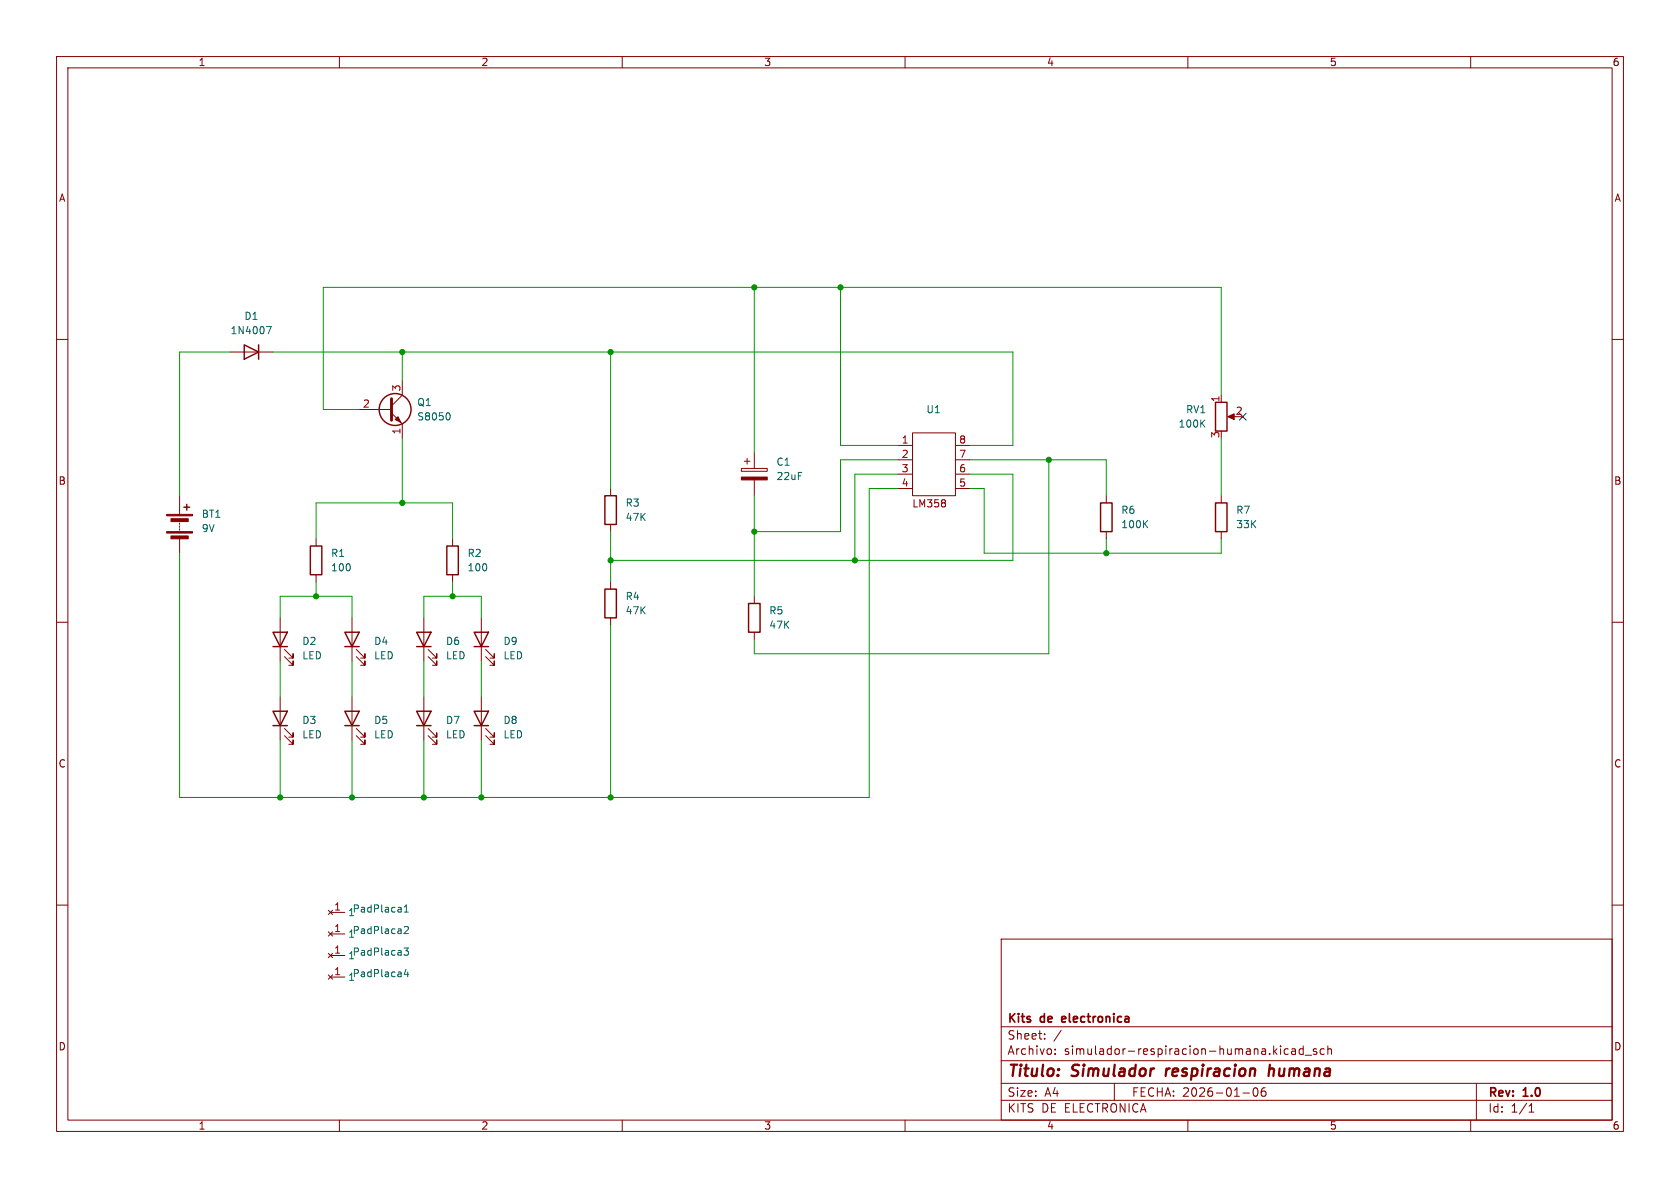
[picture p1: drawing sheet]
<svg xmlns="http://www.w3.org/2000/svg" width="297mm" height="210mm" viewBox="0 0 297 210" stroke-linecap="round" stroke-linejoin="round" font-family="sans-serif">
<g fill="none" stroke="#840000" stroke-width=".18">
<path d="M10 10h277v190h-277zM12 12h273v186h-273zM60 10v2M110 10v2M160 10v2M210 10v2M260 10v2M10 60h2M40.6 62.2h7.7M63.5 72.4h5.7M69.2 73l1.9 1.9v2.6M71.1 67.3v2.6l-1.9 1.9"/>
<path d="M158.7 78.7h2.6M161.3 76.5h7.6v11.1h-7.6zM168.9 78.7h2.5M215.9 69.9v1.2M217.4 73.7h1M285 60h2M31.7 87.6v3.3M31.7 92.5v.2M31.7 93v.2M31.7 93.5v.2M31.7 95.3v2.5M55.9 95.3v1.2"/>
<path d="M80 95.3v1.2M107.9 86.4v1.2M107.9 92.7v1.3M131.1 82.8h4.5v.5h-4.5zM131.6 81.5h1M132.1 81v1M133.3 80v2.8M133.3 84.8v2.8M158.7 81.3h2.6M158.7 83.8h2.6M158.7 86.4h2.6M167.1 88.5v.3"/>
<path d="M167.1 89v.5M168.9 81.3h2.5M168.9 83.8h2.5M168.9 86.4h2.5M195.6 87.6v1.3M195.6 94v1.3M215.9 87.6v1.3M215.9 94v1.3M10 110h2M49.5 109.2v7.6M50.3 116.1l1.5 1.5v-.8v.8h-.7M50.3 114.8l1.5 1.5v-.7v.7h-.7"/>
<path d="M55.9 101.6v1.3M62.2 109.2v7.6M63 116.1l1.5 1.5v-.8v.8h-.7M63 114.8l1.5 1.5v-.7v.7h-.7M74.9 109.2v7.6M75.7 116.1l1.5 1.5v-.8v.8h-.7M75.7 114.8l1.5 1.5v-.7v.7h-.7M80 101.6v1.3M85.1 109.2v7.6M85.9 116.1l1.5 1.5v-.8v.8h-.8M85.9 114.8l1.5 1.5v-.7v.7h-.8M107.9 102.9v1.2"/>
<path d="M107.9 109.2v1.3M133.3 105.4v1.3M133.3 111.8v1.2M285 110h2M49.5 123.2v7.6M50.3 130l1.5 1.6v-.8v.8h-.7M50.3 128.8l1.5 1.5v-.8v.8h-.7M62.2 123.2v7.6M63 130l1.5 1.6v-.8v.8h-.7M63 128.8l1.5 1.5v-.8v.8h-.7M74.9 123.2v7.6M75.7 130l1.5 1.6v-.8v.8h-.7"/>
<path d="M75.7 128.8l1.5 1.5v-.8v.8h-.7M85.1 123.2v7.6M85.9 130l1.5 1.6v-.8v.8h-.8M85.9 128.8l1.5 1.5v-.8v.8h-.8M10 160h2M58 168.5l.8 .8M58 164.7l.8 .8M58 160.9l.8 .8M58 172.3l.8 .8M58.4 168.9h2.6M58.4 165.1h2.6M58.4 161.3h2.6"/>
<path d="M58.4 172.7h2.6M58.8 168.5l-.8 .8M58.8 164.7l-.8 .8M58.8 160.9l-.8 .8M58.8 172.3l-.8 .8M177 166h108v32h-108zM285 160h2M60 198v2M110 198v2M160 198v2M177 194.5h108M177 191.5h108"/>
<path d="M177 187.5h108M177 181.5h108M184.7 183.6v.1M184.7 182.8v.1M186.5 186.3v.1M186.5 185.5v.1M187.6 182.1l-1.3 2M197 191.5v3M210 198v2M219.7 193.2h1.2M221.7 192.4a.81 .81 0 0 0 .3 1.4l.2-.1 .2-.5-.2-.8M223.7 192.3a.59 .59 0 0 0-.7 .6v.6l.1 .2 .4 .1 .2-.1 .1-.5-.1-.3h-.5l-.2 .3"/>
<path d="M227.7 185.5l-.4-.1-.3 .3v.4l.2 .2h.5M228.4 185.5h.6v.9M229 185.8h-.5a.29 .29 0 0 0-.2 .3 .29 .29 0 0 0 .2 .3l.5-.1M230.4 185.5l-.4-.1-.3 .3v.4l.1 .2h.6M230.4 184.9v1.5M230.7 186.5h1.2M232.7 185.5l-.3-.1-.2 .2v.2l.5 .2v.3h-.5M234.1 185.5l-.4-.1-.3 .3v.4l.1 .2h.6M234.7 185.5l.3-.1 .3 .1 .1 .9M234.7 184.9v1.5M260 198v2M261 191.5v6.5"/>
<path d="M270.3 196.6h.9M270.3 195.5l.4-.4v1.5"/>
</g>
<path d="M206.2 188.9l-.1 1.3M224.5 188.2l-.2 2M225.2 189a.57 .57 0 0 0-.8 .1M225.2 189.2l-.1 1" fill="none" stroke="#840000" stroke-width=".4"/>
<path d="M187.8 179.8v.8M188.4 180l-.7 .2" fill="none" stroke="#840000" stroke-width=".3"/>
<g fill="none" stroke="#840000" stroke-width=".25">
<path d="M43.2 61l2.5 1.2-2.5 1.3zM45.7 61v2.5M214.9 71.1h2v5.1h-2zM32.5 89.7h1M33 89.2v1M54.9 96.5h2v5.1h-2zM79 96.5h2v5.1h-2zM106.9 87.6h2.1v5.1h-2.1zM194.6 88.9h2v5.1h-2zM214.9 88.9h2v5.1h-2zM48.3 111.8h2.5l-1.3 2.5zM48.3 114.3h2.5"/>
<path d="M61 111.8h2.5l-1.3 2.5zM61 114.3h2.5M73.7 111.8h2.5l-1.3 2.5zM73.7 114.3h2.5M83.8 111.8h2.6l-1.3 2.5zM83.8 114.3h2.6M106.9 104.1h2.1v5.1h-2.1zM132.3 106.7h2.1v5.1h-2.1zM48.3 125.7h2.5l-1.3 2.6zM48.3 128.3h2.5M61 125.7h2.5l-1.3 2.6zM61 128.3h2.5"/>
<path d="M73.7 125.7h2.5l-1.3 2.6zM73.7 128.3h2.5M83.8 125.7h2.6l-1.3 2.6zM83.8 128.3h2.6"/>
<circle cx="69.8" cy="72.4" r="2.82"/>
</g>
<path d="M47.1 57.7h.9l-.6 1.3M79.3 73a.79 .79 0 0 1 0 1.2M212.5 74.8l.5 .7M213 74.2l-.7 .8M202.3 92.6l.6 .7M202.9 92l-.7 .7M71.4 167.6h.8l-.4 .5 .3 .1v.5l-.1 .2-.6-.2M71.5 163.9l.5-.1 .2 .3-.8 .9h.8M71.5 161.2h.7M71.5 160.3l.3-.3v1.2M71.8 171.3l-.3 .9h.8M72.1 171.8v.9" fill="none" stroke="#006464" stroke-width=".18"/>
<g fill="#840000" stroke="#840000" stroke-width=".18">
<path d="M29.5 90.9h4.5v.3h-4.5z"/>
<path d="M29.5 94h4.5v.2h-4.5z"/>
<path d="M30.2 91.7h3.1v.5h-3.1z"/>
<path d="M30.2 94.7h3.1v.6h-3.1z"/>
<path d="M69.8 74.2l.6-.5 .5 1z"/>
<path d="M217 73.7l1.2-.5v1z"/>
<path d="M131.1 84.3h4.5v.5h-4.5z"/>
</g>
<path d="M69.2 70.5v3.8" fill="none" stroke="#840000" stroke-width=".51"/>
<g fill="none" stroke="#009600" stroke-width=".18">
<path d="M133.3 50.8v29.2M148.6 50.8v27.9h10.1M40.6 62.2h-8.9v25.4M48.3 62.2h130.8v16.5h-7.7M71.1 62.2v5.1M71.1 77.5v11.4M107.9 62.2v24.2M215.9 69.9v-19.1h-158.8v21.6h6.4M215.9 77.5v10.1M55.9 95.3v-6.4h24.1v6.4M107.9 94v8.9M133.3 87.6v17.8"/>
<path d="M158.7 86.4h-5v54.6h-122v-43.2M158.7 81.3h-10.1v12.7h-15.3M158.7 83.8h-7.6v15.3M171.4 81.3h24.2v6.3M171.4 86.4h2.6v11.4h41.9v-2.5M171.4 83.8h7.7v15.3h-71.2M185.4 81.3v34.3h-52.1v-2.6M195.6 95.3v2.5M49.5 109.2v-3.8h12.7v3.8M49.5 116.8v6.4M55.9 102.9v2.5M62.2 116.8v6.4"/>
<path d="M74.9 109.2v-3.8h10.2v3.8M74.9 116.8v6.4M80 102.9v2.5M85.1 116.8v6.4M107.9 110.5v30.5M49.5 130.8v10.2M62.2 130.8v10.2M74.9 130.8v10.2M85.1 130.8v10.2"/>
</g>
<path d="M219.1 73.1l1.2 1.2M220.3 73.1l-1.2 1.2" fill="none" stroke="#000084" stroke-width=".18"/>
<g fill="#009600" stroke="#009600" stroke-width=".18">
<circle cx="71.1" cy="88.9" r=".46"/>
<circle cx="71.1" cy="62.2" r=".46"/>
<circle cx="49.5" cy="141" r=".46"/>
<circle cx="62.2" cy="141" r=".46"/>
<circle cx="74.9" cy="141" r=".46"/>
<circle cx="85.1" cy="141" r=".46"/>
<circle cx="55.9" cy="105.4" r=".46"/>
<circle cx="80" cy="105.4" r=".46"/>
<circle cx="107.9" cy="62.2" r=".46"/>
<circle cx="107.9" cy="99.1" r=".46"/>
<circle cx="107.9" cy="141" r=".46"/>
<circle cx="195.6" cy="97.8" r=".46"/>
<circle cx="148.6" cy="50.8" r=".46"/>
<circle cx="185.4" cy="81.3" r=".46"/>
<circle cx="133.3" cy="94" r=".46"/>
<circle cx="151.1" cy="99.1" r=".46"/>
<circle cx="133.3" cy="50.8" r=".46"/>
</g>
<g font-size="2.8" fill="#840000">
<text x="178" y="190.9">Titulo:</text>
<text x="189.6" y="190.9">Simulador</text>
<text x="206.9" y="190.9">respiracion</text>
<text x="225.9" y="190.9">humana</text>
</g>
<g font-size="2.1" fill="#840000">
<text x="178" y="184">Sheet:</text>
<text x="178" y="181.2">Kits</text>
<text x="184" y="181.2">de</text>
<text x="188.4" y="181.2">electronica</text>
<text x="178" y="186.7">Archivo:</text>
<text x="188.1" y="186.7">simulador-respiracion-humana.kicad_sch</text>
<text x="178" y="196.9">KITS DE ELECTRONICA</text>
<text x="178" y="194.1">Size:</text>
<text x="184.7" y="194.1">A4</text>
<text x="200" y="194.1">FECHA: 2026-01-06</text>
<text x="263" y="194.3">Rev:</text>
<text x="263" y="196.9">Id:</text>
<text x="267.1" y="196.9">1/1</text>
<text x="269.4" y="194.3">1.0</text>
</g>
<g font-size="1.8" fill="#840000">
<text x="35" y="11.9">1</text>
<text x="85" y="11.9">2</text>
<text x="135" y="11.9">3</text>
<text x="185" y="11.9">4</text>
<text x="235" y="11.9">5</text>
<text x="285" y="11.9">6</text>
<text x="10.3" y="35.9">A</text>
<text x="285.3" y="35.9">A</text>
<text x="10.3" y="85.9">B</text>
<text x="161.2" y="89.9">LM358</text>
<text x="285.3" y="85.9">B</text>
<text x="10.3" y="135.9">C</text>
<text x="285.3" y="135.9">C</text>
<text x="10.3" y="185.9">D</text>
<text x="285.3" y="185.9">D</text>
<text x="35" y="199.9">1</text>
<text x="85" y="199.9">2</text>
<text x="135" y="199.9">3</text>
<text x="185" y="199.9">4</text>
<text x="235" y="199.9">5</text>
<text x="285" y="199.9">6</text>
</g>
<g font-size="1.8" fill="#006464">
<text x="40.7" y="59.3">1N4007</text>
<text x="43.1" y="56.7">D1</text>
<text x="73.7" y="72">Q1</text>
<text x="73.7" y="74.5">S8050</text>
<text x="163.7" y="73.3">U1</text>
<text x="208.2" y="75.8">100K</text>
<text x="209.6" y="73.3">RV1</text>
<text x="137.2" y="82.5">C1</text>
<text x="110.5" y="89.8">R3</text>
<text x="137.2" y="85.1">22uF</text>
<text x="35.6" y="91.7">BT1</text>
<text x="35.6" y="94.3">9V</text>
<text x="110.5" y="92.3">47K</text>
<text x="198.1" y="91">R6</text>
<text x="198.1" y="93.6">100K</text>
<text x="218.4" y="91">R7</text>
<text x="218.4" y="93.6">33K</text>
<text x="58.4" y="98.7">R1</text>
<text x="58.4" y="101.2">100</text>
<text x="82.6" y="98.7">R2</text>
<text x="82.6" y="101.2">100</text>
<text x="110.5" y="106.3">R4</text>
<text x="110.5" y="108.8">47K</text>
<text x="135.9" y="108.8">R5</text>
<text x="135.9" y="111.4">47K</text>
<text x="53.3" y="114.2">D2</text>
<text x="53.3" y="116.8">LED</text>
<text x="66" y="114.2">D4</text>
<text x="66" y="116.8">LED</text>
<text x="78.7" y="114.2">D6</text>
<text x="78.7" y="116.8">LED</text>
<text x="88.9" y="114.2">D9</text>
<text x="88.9" y="116.8">LED</text>
<text x="53.3" y="128.2">D3</text>
<text x="53.3" y="130.7">LED</text>
<text x="66" y="128.2">D5</text>
<text x="66" y="130.7">LED</text>
<text x="78.7" y="128.2">D7</text>
<text x="78.7" y="130.7">LED</text>
<text x="88.9" y="128.2">D8</text>
<text x="88.9" y="130.7">LED</text>
<text x="62.2" y="161.5">PadPlaca1</text>
<text x="61.5" y="166">1</text>
<text x="61.5" y="162.2">1</text>
<text x="62.2" y="165.3">PadPlaca2</text>
<text x="61.5" y="169.8">1</text>
<text x="61.5" y="173.6">1</text>
<text x="62.2" y="169.1">PadPlaca3</text>
<text x="62.2" y="172.9">PadPlaca4</text>
</g>
<g font-size="1.8" fill="#a90000">
<text x="70.9" y="69.3" transform="rotate(-90 70.9 69.3)">3</text>
<text x="215.6" y="71.2" transform="rotate(-90 215.6 71.2)">1</text>
<text x="64.1" y="72.1">2</text>
<text x="70.9" y="76.9" transform="rotate(-90 70.9 76.9)">1</text>
<text x="215.6" y="77.5" transform="rotate(-90 215.6 77.5)">3</text>
<text x="218.4" y="73.4">2</text>
<text x="159.3" y="78.5">1</text>
<text x="159.3" y="81">2</text>
<text x="159.3" y="83.6">3</text>
<text x="169.5" y="78.5">8</text>
<text x="169.5" y="81">7</text>
<text x="169.5" y="83.6">6</text>
<text x="159.3" y="86.1">4</text>
<text x="169.5" y="86.1">5</text>
<text x="59" y="161">1</text>
<text x="59" y="164.8">1</text>
<text x="59" y="168.7">1</text>
<text x="59" y="172.5">1</text>
</g>
</svg>
